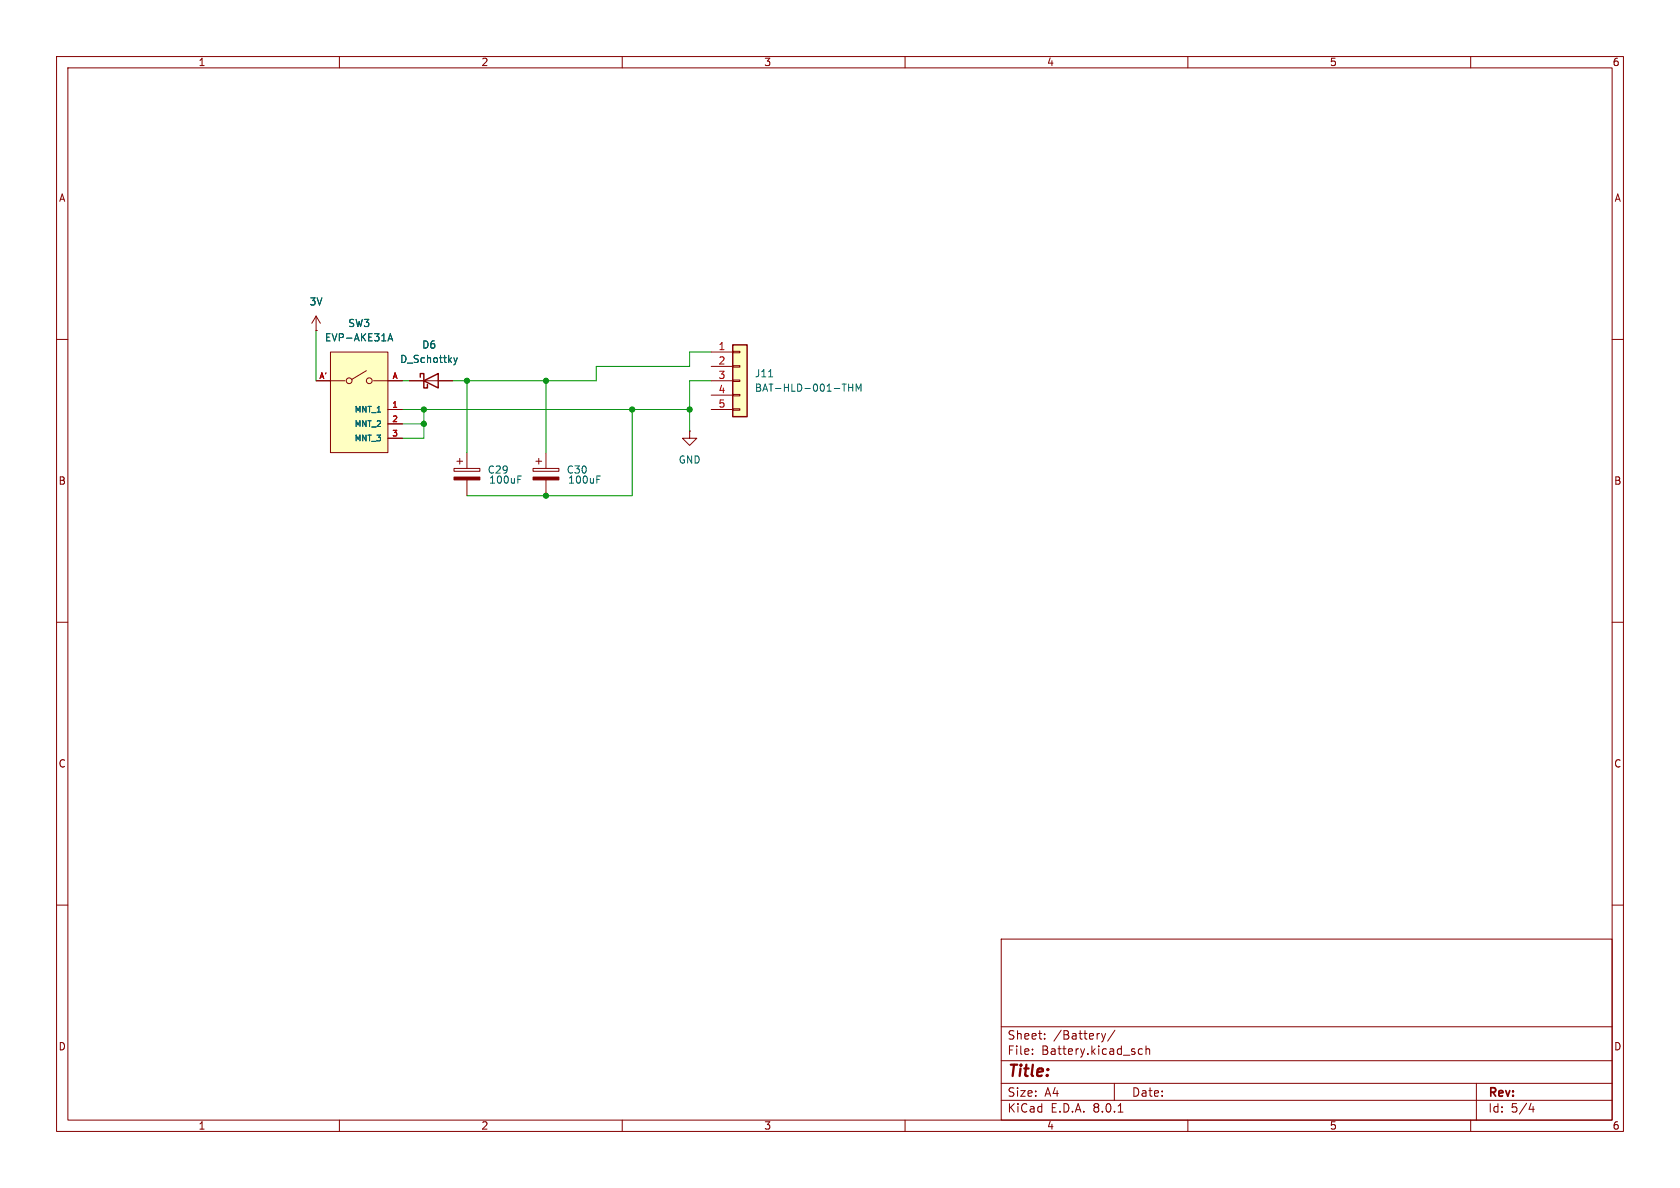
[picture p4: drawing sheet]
<svg xmlns="http://www.w3.org/2000/svg" width="297mm" height="210mm" viewBox="0 0 297 210" stroke-linecap="round" stroke-linejoin="round" font-family="sans-serif">
<g fill="none" stroke="#840000" stroke-width=".18">
<path d="M10 10h277v190h-277zM12 12h273v186h-273zM60 10v2M110 10v2M160 10v2M210 10v2M260 10v2M10 60h2M55.9 58.4h.1M55.9 55.9l-.8 1.3M55.9 55.9v2.5M55.9 55.9l.7 1.3"/>
<path d="M285 60h2M10 110h2M285 110h2M10 160h2M285 160h2M177 166h108v32h-108zM60 198v2M110 198v2M160 198v2M177 194.5h108M177 191.5h108M177 187.5h108"/>
<path d="M177 181.5h108M182.5 186.3v.1M182.5 185.5v.1M184.7 183.6v.1M184.7 182.8v.1M194.7 182.7l.4 1M195.1 183.7l-.1 .4-.3 .1M195.5 182.7l-.4 1M197 191.5v3M197.1 182.1l-1.3 2M197.7 196.6h.8M202 185.5l-.5-.1-.3 .3v.4l.2 .2h.6"/>
<path d="M202.6 185.5l.2-.1 .4 .1v.9M202.6 184.9v1.5M210 198v2M260 198v2M261 191.5v6.5M270.7 195l-.4 1.1h.9M271 195.6v1"/>
</g>
<path d="M58.4 62.2h10.2v17.8h-10.2z" fill="#ffffc2"/>
<g fill="none" stroke="#840000" stroke-width=".18">
<path d="M55.9 67.3h5.1M58.4 62.2h10.2v17.8h-10.2zM64.8 65.5l-2.6 1.6M66 67.3h5.1M68.6 72.4h2.5M68.6 74.9h2.5M68.6 77.5h2.5M72.4 67.3h7.6M121.9 76.2v1.3h1.3l-1.3 1.2-1.3-1.2h1.3M121.9 76.2h.1M80.3 82.8h4.5v.5h-4.5zM80.8 81.5h1"/>
<path d="M81.3 81v1M82.5 80v2.8M82.5 84.8v2.8M94.2 82.8h4.6v.5h-4.6zM94.7 81.5h1.1M95.2 81v1M96.5 80v2.8M96.5 84.8v2.8"/>
<circle cx="61.7" cy="67.3" r=".51"/>
<circle cx="65.3" cy="67.3" r=".51"/>
</g>
<path d="M68.7 59.9h.6M68.6 60.3l.4-1.3 .4 1.3M80.2 63.2l.3 .9M80.5 64.1l-.3 .4M80.8 63.2l-.3 .9M91.6 84.8h.4M91.6 84.1h.6M105.5 84.8h.4M105.5 84.1h.6" fill="none" stroke="#006464" stroke-width=".18"/>
<path d="M74.3 66.7v-.7h.6v2.6h.7v-.7M74.9 67.3l2.6-1.3v2.6z" fill="none" stroke="#840000" stroke-width=".25"/>
<g fill="#840000" stroke="#840000" stroke-width=".18">
<path d="M94.2 84.3h4.6v.5h-4.6z"/>
<path d="M80.3 84.3h4.5v.5h-4.5z"/>
</g>
<path d="M129.5 61h2.6v12.7h-2.6z" fill="#ffffc2"/>
<g fill="none" stroke="#840000" stroke-width=".18">
<path d="M55.9 58.4h.1M55.9 67.3h2.5M68.6 67.3h2.5M68.6 72.4h2.5M68.6 74.9h2.5M68.6 77.5h2.5M72.4 67.3h2.5M77.5 67.3h2.5M125.7 62.2h3.8M125.7 64.8h3.8M125.7 67.3h3.8M125.7 69.9h3.8"/>
<path d="M125.7 72.4h3.8M129.5 72.3h1.3v.2h-1.3zM129.5 69.7h1.3v.3h-1.3zM129.5 67.2h1.3v.2h-1.3zM129.5 64.6h1.3v.3h-1.3zM129.5 62.1h1.3v.3h-1.3z"/>
</g>
<path d="M129.5 61h2.6v12.7h-2.6z" fill="none" stroke="#840000" stroke-width=".25"/>
<path d="M68.7 59.9h.6M68.6 60.3l.4-1.3 .4 1.3M80.2 63.2l.3 .9M80.5 64.1l-.3 .4M80.8 63.2l-.3 .9M135.9 66.6h.7M148.9 67.9h.7M150 67.9v1.3M150 68.5h.8M150.8 67.9v1.3M151.4 69.2v-1.3l.4 .9 .4-.9v1.3" fill="none" stroke="#006464" stroke-width=".18"/>
<path d="M55.9 58.4v8.9M71.1 72.4h50.8M71.1 67.3h1.3M71.1 74.9h3.8M74.9 72.4v5.1h-3.8M82.5 67.3v12.7M96.5 67.3v12.7M111.8 72.4v15.2h-29.3M125.7 62.2h-3.8v2.6h-16.5v2.5h-25.4M125.7 67.3h-3.8v8.9" fill="none" stroke="#009600" stroke-width=".18"/>
<g fill="#009600" stroke="#009600" stroke-width=".18">
<circle cx="74.9" cy="72.4" r=".46"/>
<circle cx="74.9" cy="74.9" r=".46"/>
<circle cx="96.5" cy="87.6" r=".46"/>
<circle cx="96.5" cy="67.3" r=".46"/>
<circle cx="82.5" cy="67.3" r=".46"/>
<circle cx="121.9" cy="72.4" r=".46"/>
<circle cx="111.8" cy="72.4" r=".46"/>
</g>
<text font-size="2.8" fill="#840000" x="178" y="190.9">Title:</text>
<g font-size="2.1" fill="#840000">
<text x="178" y="184">Sheet:</text>
<text x="186.2" y="184">/Battery/</text>
<text x="178" y="186.7">File:</text>
<text x="184.1" y="186.7">Battery.kicad_sch</text>
<text x="178" y="196.9">KiCad</text>
<text x="178" y="194.1">Size:</text>
<text x="184.7" y="194.1">A4</text>
<text x="185.7" y="196.9">E.D.A.</text>
<text x="193.3" y="196.9">8.0.1</text>
<text x="200" y="194.1">Date:</text>
<text x="263" y="194.3">Rev:</text>
<text x="263" y="196.9">Id:</text>
<text x="267.1" y="196.9">5/4</text>
</g>
<g font-size="1.8" fill="#840000">
<text x="35" y="11.9">1</text>
<text x="85" y="11.9">2</text>
<text x="135" y="11.9">3</text>
<text x="185" y="11.9">4</text>
<text x="235" y="11.9">5</text>
<text x="285" y="11.9">6</text>
<text x="10.3" y="35.9">A</text>
<text x="285.3" y="35.9">A</text>
<text x="10.3" y="85.9">B</text>
<text x="285.3" y="85.9">B</text>
<text x="10.3" y="135.9">C</text>
<text x="285.3" y="135.9">C</text>
<text x="10.3" y="185.9">D</text>
<text x="285.3" y="185.9">D</text>
<text x="35" y="199.9">1</text>
<text x="85" y="199.9">2</text>
<text x="135" y="199.9">3</text>
<text x="185" y="199.9">4</text>
<text x="235" y="199.9">5</text>
<text x="285" y="199.9">6</text>
</g>
<g font-size="1.8" fill="#006464">
<text x="54.6" y="54.2">3V</text>
<text x="61.5" y="58">SW3</text>
<text x="57.4" y="60.6">EVP-AKE31A</text>
<text x="70.6" y="64.4">D_Schottky</text>
<text x="74.5" y="61.8">D6</text>
<text x="133.4" y="66.9">J11</text>
<text x="133.4" y="69.4">BAT-HLD-001-THM</text>
<text x="86.1" y="83.9">C29</text>
<text x="100.1" y="83.9">C30</text>
<text x="119.9" y="82.1">GND</text>
<text x="86.4" y="85.7">100uF</text>
<text x="100.3" y="85.7">100uF</text>
</g>
<g font-size="1.8" fill="#a90000">
<text x="126.9" y="62">1</text>
<text x="126.9" y="64.5">2</text>
<text x="126.9" y="67.1">3</text>
<text x="126.9" y="69.6">4</text>
<text x="126.9" y="72.1">5</text>
</g>
<g font-size="1.4" fill="#a90000">
<text x="56.3" y="67.1">A'</text>
<text x="69.3" y="67.1">A</text>
<text x="69.2" y="72.1">1</text>
<text x="69.2" y="74.7">2</text>
<text x="69.2" y="77.2">3</text>
</g>
<g font-size="1.4" fill="#006464">
<text x="62.6" y="73.1">MNT_1</text>
<text x="62.6" y="75.7">MNT_2</text>
<text x="62.6" y="78.2">MNT_3</text>
</g>
</svg>
